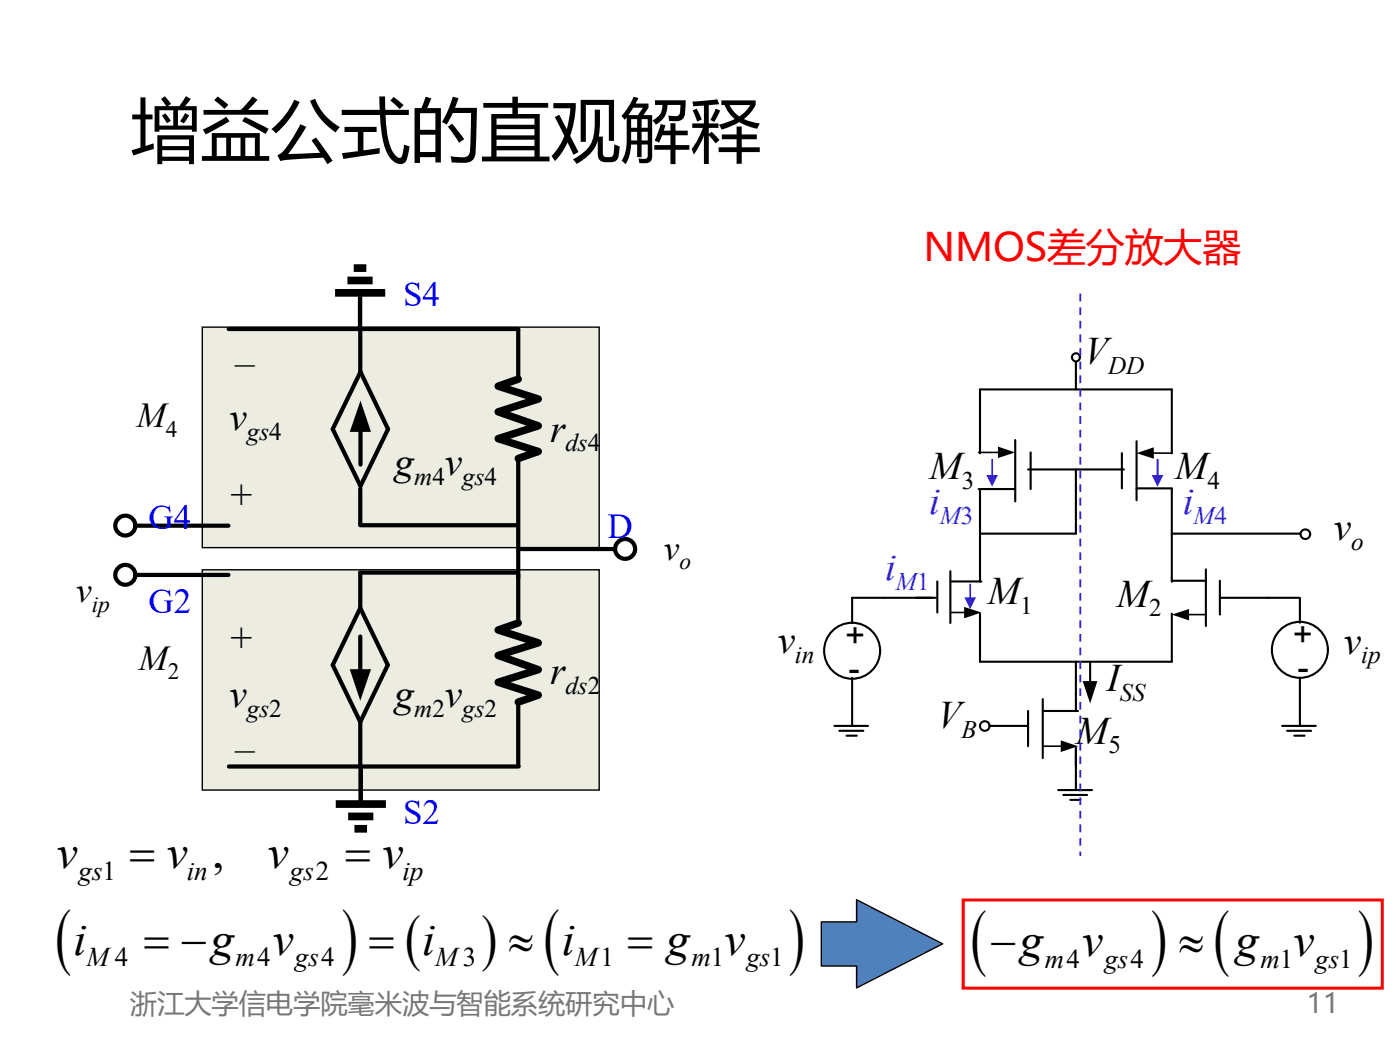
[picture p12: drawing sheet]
<svg xmlns="http://www.w3.org/2000/svg" width="254mm" height="190mm" viewBox="0 0 254 190" stroke-linecap="round" stroke-linejoin="round" font-family="sans-serif">
<g fill="none" stroke="#000" stroke-width=".38">
<path d="M184.2 79.8v11.2M195.2 64.8v5.9M177.5 88.7h6.7M177.8 82.3v-11.6h34.8v11.6M177.8 88.9v16.6M186.5 85.2h17.4M187 82.1v6.6M195.2 85.2v11.6h-17.4M203.5 82.2v6.4M206.2 80.1v10.7M206.2 88.6h6.4M212.6 96.8h23.2"/>
<path d="M212.6 88.6v16.9M160.4 108.5h9.4M170.1 105.5v5.6M172.4 103.6v9.4M172.4 105.5h5.7M177.8 111.3v8.8h34.8v-8.8M212.6 105.4h6.2M218.8 103.3v10.3M221.3 105.4v6.1M221.3 108.5h8.7M186.5 129v6.4M189.2 126.8v10.7"/>
<path d="M189.2 129h6.4M195.2 120.1v8.7M195.2 135.6v7.7M192 143.3h6.1M192.9 144.2h4.3M194.2 145.1h1.8"/>
</g>
<path d="M177.5 82.1h3.9M209.1 82.2h3.5M172.4 111.1h2.8M215.5 111.5h3.3M189.2 135.4h3.5" fill="none" stroke="#000" stroke-width=".3"/>
<g fill="#000">
<path d="M181.1 81l3.1 1.1-3.1 1zM174.9 110.1l3.2 1-3.2 1.1zM192.4 134.3l3.2 1.1-3.2 1z"/>
<path d="M206.2 82.2l3.1-1v2z" fill-rule="evenodd"/>
<path d="M212.6 111.5l3.1-1v2.1z" fill-rule="evenodd"/>
</g>
<circle cx="195.2" cy="64.8" r=".72" fill="#fff"/>
<g fill="none" stroke="#000" stroke-width=".38">
<path d="M177.8 131.7h8.7"/>
<circle cx="195.2" cy="64.8" r=".72"/>
</g>
<circle cx="178.7" cy="131.7" r=".87" fill="#fff"/>
<circle cx="178.7" cy="131.7" r=".87" fill="none" stroke="#000" stroke-width=".38"/>
<circle cx="154.6" cy="118.1" r="5.1" fill="#fff"/>
<circle cx="154.6" cy="118.1" r="5.1" fill="none" stroke="#000" stroke-width=".38"/>
<circle cx="235.8" cy="117.9" r="5.1" fill="#fff"/>
<g fill="none" stroke="#000" stroke-width=".38">
<path d="M235.8 96.8h.8M160.4 108.5h-5.8v4.5M230 108.5h5.6M235.8 108.5v4.5M151.4 131.7h6.1M152.3 132.6h4.3M153.6 133.5h1.8M154.6 123v8.7M232.6 131.7h6.1M233.5 132.6h4.4M234.8 133.5h1.9M235.8 123v8.7"/>
<circle cx="235.8" cy="117.9" r="5.1"/>
</g>
<circle cx="236.8" cy="96.9" r=".87" fill="#fff"/>
<g fill="none" stroke="#000" stroke-width=".38">
<path d="M197.8 120.1v3.8"/>
<circle cx="236.8" cy="96.9" r=".87"/>
</g>
<path d="M196.4 123.6h2.7l-1.3 4z" fill-rule="evenodd" fill="#000"/>
<path d="M36.7 103.4h72v39.9h-72z" fill="#edece1"/>
<path d="M36.7 103.4h72v39.9h-72z" fill="none" stroke="#000" stroke-width=".25"/>
<path d="M36.7 59.4h72v40h-72z" fill="#edece1"/>
<path d="M36.7 59.4h72v40h-72z" fill="none" stroke="#000" stroke-width=".25"/>
<g fill="none" stroke="#000" stroke-width=".76">
<path d="M41.5 59.7h52.5M65.3 53.1v6.8M65.4 59.9v7.7M65.4 67.5l5 10.4-5 10.3-5-10.3zM65.4 77.9v6.4M65.4 88.7v6.4M94.1 99.6h19.3M65.4 110.3l5 10.3-5 10.4M65.4 110.3l-5 10.3 5 10.4M65.4 103.9v6.4M65.4 115.5v6.4M41.5 139.1h52.6"/>
<path d="M65.4 131v7.9M65.4 139.1v6.8"/>
</g>
<path d="M60.8 53.1h9.1M63 50.9h4.6M64.2 48.6h2.3M60.9 145.9h9.1M63.2 148.1h4.5M64.3 150.4h2.3" fill="none" stroke="#000" stroke-width="1.4" stroke-linecap="butt"/>
<path d="M65.3 53.1v6.8M94 59.7v9.1M94 83.2v29.8M65.4 139.1v6.8M94 127.4v11.5" fill="none" stroke="#000" stroke-width=".76" stroke-linecap="butt"/>
<path d="M94 68.8l-3.6 1.3 7.3 2.3-7.3 2.3 7.3 2.6-7.3 2.3 7.3 2.3-3.7 1.3M94 113l-3.6 1.3 7.3 2.3-7.3 2.3 7.3 2.6-7.3 2.3 7.3 2.3-3.7 1.3" fill="none" stroke="#000" stroke-width="1.4"/>
<g fill="#000">
<path d="M65.4 72.7l1.9 5.7h-3.8z"/>
<path d="M63.5 121.4h3.8l-1.9 5.7z" fill-rule="evenodd"/>
</g>
<circle cx="113.4" cy="99.6" r="1.81" fill="#fff"/>
<g fill="none" stroke="#000" stroke-width=".76">
<path d="M22.7 104.3h18.7"/>
<circle cx="113.4" cy="99.6" r="1.81"/>
</g>
<circle cx="22.7" cy="104.3" r="1.81" fill="#fff"/>
<g fill="none" stroke="#000" stroke-width=".76">
<path d="M22.7 95.4h18.7M65.4 95.3h28.5M65.4 103.9h28.5"/>
<circle cx="22.7" cy="104.3" r="1.81"/>
</g>
<circle cx="22.7" cy="95.4" r="1.81" fill="#fff"/>
<circle cx="22.7" cy="95.4" r="1.81" fill="none" stroke="#000" stroke-width=".76"/>
<g fill="#3a22ea">
<path d="M195.8 53.3h.4v1.4h-.4zM195.8 55.8h.4v1.3h-.4zM195.8 58.2h.4v1.4h-.4zM195.8 60.7h.4v1.4h-.4zM195.8 63.2h.4v1.4h-.4z"/>
<path d="M195.8 65.6h.4v1.4h-.4zM195.8 68.1h.4v1.4h-.4zM195.8 70.6h.4v1.4h-.4zM195.8 73h.4v1.4h-.4zM195.8 75.5h.4v1.4h-.4z"/>
<path d="M195.8 78h.4v1.4h-.4zM195.8 80.4h.4v1.4h-.4zM195.8 82.9h.4v1.4h-.4zM195.8 85.4h.4v1.4h-.4zM195.8 87.8h.4v1.4h-.4z"/>
<path d="M195.8 90.3h.4v1.4h-.4zM195.8 92.8h.4v1.4h-.4zM195.8 95.2h.4v1.4h-.4zM195.8 97.7h.4v1.4h-.4zM195.8 100.2h.4v1.4h-.4z"/>
<path d="M195.8 102.7h.4v1.4h-.4zM195.8 105.1h.4v1.5h-.4zM195.8 107.6h.4v1.4h-.4zM195.8 110.1h.4v1.4h-.4zM195.8 112.5h.4v1.5h-.4z"/>
<path d="M195.8 115h.4v1.4h-.4zM195.8 117.5h.4v1.4h-.4zM195.8 119.9h.4v1.5h-.4zM195.8 122.4h.4v1.4h-.4zM195.8 124.9h.4v1.4h-.4z"/>
<path d="M195.8 127.3h.4v1.5h-.4zM195.8 129.8h.4v1.4h-.4zM195.8 132.3h.4v1.4h-.4zM195.8 134.7h.4v1.5h-.4zM195.8 137.2h.4v1.4h-.4z"/>
<path d="M195.8 139.7h.4v1.4h-.4zM195.8 142.2h.4v1.4h-.4zM195.8 144.7h.4v1.3h-.4zM195.8 147.1h.4v1.4h-.4zM195.8 149.6h.4v1.4h-.4zM195.8 152.1h.4v1.4h-.4zM195.8 154.5h.4v.8h-.4z"/>
<path d="M209.8 83.3h.4v3.3h-.4zM209 86.2h2.1l-1.1 2.1z"/>
<path d="M179.8 83.3h.4v3.3h-.4zM178.9 86.2h2.2l-1.1 2.1z"/>
<path d="M175.9 105.9h.3v2.9h-.3zM175 108.4h2.1l-1.1 2.1z"/>
</g>
<path d="M174.8 163.3h76v16h-76z" fill="none" stroke="#f00" stroke-width=".55"/>
<path d="M149 167.3h6.4v-4.1l15.6 8-15.6 8v-3.9h-6.4z" fill-rule="evenodd" fill="#4f81bd"/>
<path d="M149 167.3h6.4v-4.1l15.6 8-15.6 8v-3.9h-6.4z" fill="none" stroke="#000" stroke-width=".25"/>
<g font-size="13.4">
<text x="10.1" y="174.2">(</text>
<text x="62.1" y="174.2">)</text>
<text x="98.6" y="174.2">(</text>
<text x="143.2" y="174.2">)</text>
<text x="176.1" y="174.4">(</text>
<text x="208.9" y="174.4">) (</text>
<text x="246.4" y="174.4">)</text>
</g>
<text font-size="12.7" x="23.7" y="28.1">增益公式的直观解释</text>
<g font-size="11.3">
<text x="73.5" y="173.7">(</text>
<text x="87.4" y="173.7">)</text>
</g>
<g font-size="8.5">
<text x="10.3" y="157.4">v</text>
<text x="23.5" y="157.4">= v ,</text>
<text x="48.6" y="157.4">v</text>
<text x="62.6" y="157.4">= v</text>
<text x="13.3" y="173.2">i</text>
<text x="26.1" y="173.2">= -g</text>
<text x="49.5" y="173.2">v</text>
<text x="66.9" y="173.2">= i</text>
<text x="92.2" y="173.2">ª i</text>
<text x="113.8" y="173.2">= g v</text>
<text x="179.7" y="173.4">-g</text>
<text x="196.3" y="173.4">v</text>
<text x="213.8" y="173.4">ª g v</text>
</g>
<text font-size="7.1" fill="#f00" x="167.6" y="47.3">NMOS差分放大器</text>
<g font-size="7.1">
<text x="42.7" y="68.1">–</text>
<text x="196.7" y="66">V</text>
<text x="41.7" y="78.1">v</text>
<text x="99.8" y="80.1">r</text>
<text x="71.6" y="86.2">g</text>
<text x="80.7" y="86.2">v</text>
<text x="168.6" y="86.9">M</text>
<text x="213.2" y="86.9">M</text>
<text x="41.8" y="92.2">+</text>
<text x="242" y="98">v</text>
<text x="179.2" y="109.6">M</text>
<text x="202.6" y="110.1">M</text>
<text x="41.8" y="118.1">+</text>
<text x="141.1" y="118.4">v</text>
<text x="243.8" y="118.6">v</text>
<text x="99.8" y="124.2">r</text>
<text x="200.8" y="125.4">I</text>
<text x="41.7" y="128.2">v</text>
<text x="71.6" y="128.2">g</text>
<text x="80.7" y="128.2">v</text>
<text x="170.1" y="132.1">V</text>
<text x="195.2" y="134.9">M</text>
<text x="42.7" y="138.1">–</text>
</g>
<g font-size="7.1" fill="#3a22ea">
<text x="168.6" y="93.3">i</text>
<text x="214.6" y="93.3">i</text>
<text x="160.6" y="105.3">i</text>
</g>
<g font-size="6.3" fill="#00f">
<text x="73.2" y="55.5">S4</text>
<text x="27" y="95.9">G4</text>
<text x="110.2" y="97.5">D</text>
<text x="27" y="111.2">G2</text>
<text x="73.2" y="149.5">S2</text>
</g>
<g font-size="6.3">
<text x="24.8" y="77.5">M</text>
<text x="120.4" y="101.5">v</text>
<text x="13.8" y="109.2">v</text>
<text x="25.2" y="121.5">M</text>
</g>
<g font-size="6.2">
<text x="153.3" y="117.3">+</text>
<text x="234.6" y="117.2">+</text>
<text x="153.9" y="123.3">-</text>
<text x="235.4" y="123.1">-</text>
</g>
<g font-size="5" fill="#777">
<text x="23.5" y="183.8">浙江大学信电学院毫米波与智能系统研究中心</text>
<text x="237.1" y="183.8">11</text>
</g>
<g font-size="4.9">
<text x="14.3" y="159.6">gs1</text>
<text x="33.9" y="159.6">in</text>
<text x="52.6" y="159.6">gs2</text>
<text x="73" y="159.6">ip</text>
<text x="15.7" y="175.3">M4</text>
<text x="42.7" y="175.3">m4</text>
<text x="53.5" y="175.3">gs4</text>
<text x="79" y="175.3">M3</text>
<text x="104.3" y="175.3">M1</text>
<text x="125.5" y="175.3">m1</text>
<text x="135.4" y="175.3">gs1</text>
<text x="189.6" y="175.6">m4</text>
<text x="200.4" y="175.6">gs4</text>
<text x="228.7" y="175.6">m1</text>
<text x="238.6" y="175.6">gs1</text>
</g>
<g font-size="4.6">
<text x="201" y="67.8">DD</text>
<text x="44.8" y="79.9">gs4</text>
<text x="102.6" y="81.9">ds4</text>
<text x="75.1" y="88">m4 gs4</text>
<text x="174.5" y="88.6">3</text>
<text x="219.1" y="88.6">4</text>
<text x="245.2" y="99.8">o</text>
<text x="185.1" y="111.3">1</text>
<text x="208.5" y="111.8">2</text>
<text x="102.6" y="125.9">ds2</text>
<text x="144.2" y="120.2">in</text>
<text x="247" y="120.4">ip</text>
<text x="44.8" y="130">gs2</text>
<text x="75.1" y="130">m2 gs2</text>
<text x="203.2" y="127.2">SS</text>
<text x="174.4" y="133.9">B</text>
<text x="201.1" y="136.7">5</text>
</g>
<g font-size="4.6" fill="#3a22ea">
<text x="170.5" y="95.1">M3</text>
<text x="216.5" y="95.1">M4</text>
<text x="162.5" y="107.1">M1</text>
</g>
<g font-size="4.2">
<text x="30.1" y="79.3">4</text>
<text x="123.3" y="103.3">o</text>
<text x="16.6" y="111">ip</text>
<text x="30.5" y="123.3">2</text>
</g>
</svg>
